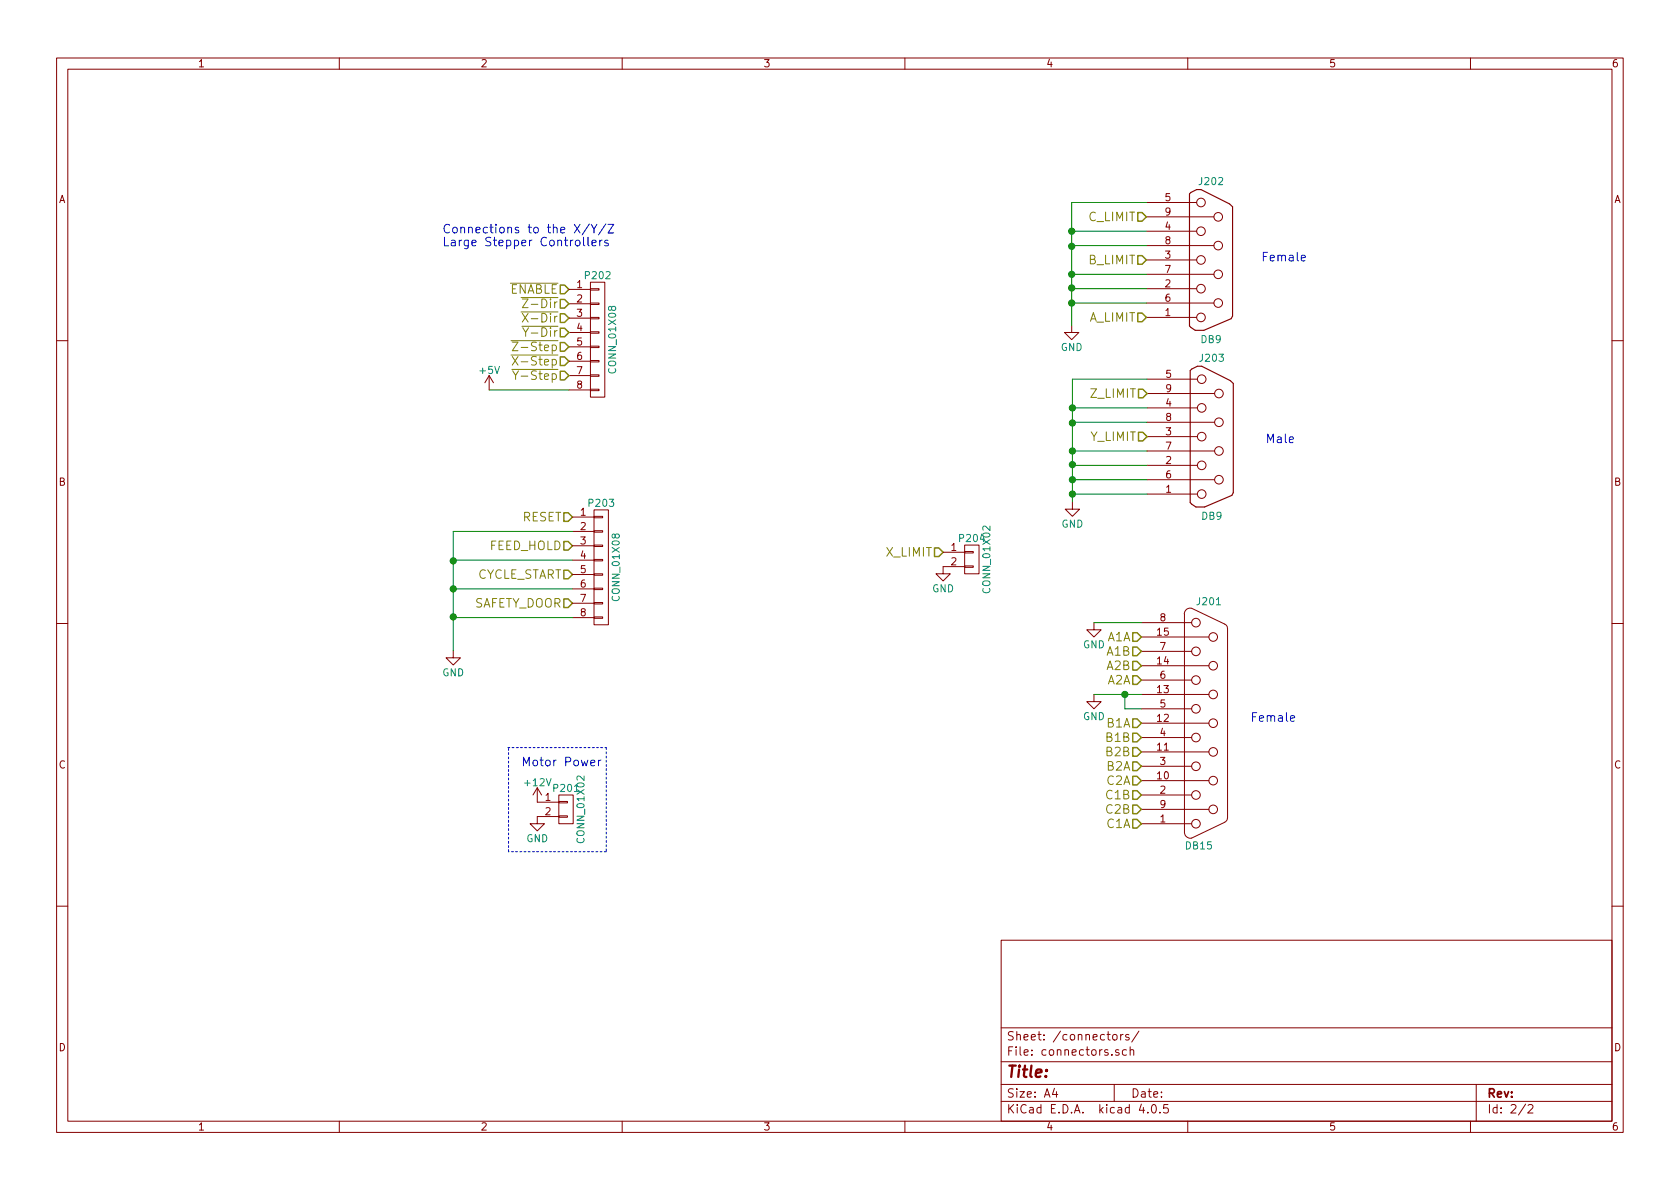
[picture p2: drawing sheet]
EESchema Schematic File Version 2
LIBS:ArduinoMegaShield
LIBS:power
LIBS:device
LIBS:transistors
LIBS:conn
LIBS:linear
LIBS:regul
LIBS:74xx
LIBS:cmos4000
LIBS:adc-dac
LIBS:memory
LIBS:xilinx
LIBS:microcontrollers
LIBS:dsp
LIBS:microchip
LIBS:analog_switches
LIBS:motorola
LIBS:texas
LIBS:intel
LIBS:audio
LIBS:interface
LIBS:digital-audio
LIBS:philips
LIBS:display
LIBS:cypress
LIBS:siliconi
LIBS:opto
LIBS:atmel
LIBS:contrib
LIBS:valves
LIBS:switches
LIBS:ArduinoMegaShield-cache
EELAYER 25 0
EELAYER END
$Descr A4 11693 8268
encoding utf-8
Sheet 2 2
Title ""
Date ""
Rev ""
Comp ""
Comment1 ""
Comment2 ""
Comment3 ""
Comment4 ""
$EndDescr
$Comp
L CONN_01X02 P201
U 1 1
P 3940 5625
F 0 "P201" H 3940 5775 50  0000 C CNN
F 1 "CONN_01X02" V 4040 5625 50  0000 C CNN
F 2 "6axis:Terminal_Block_200_mil" H 3940 5625 50  0001 C CNN
F 3 "http://www.on-shore.com/wp-content/uploads/2015/09/osttcxx2162.pdf" H 3940 5625 50  0001 C CNN
F 4 "OSTTC022162" H 3940 5625 60  0001 C CNN "MPN"
F 5 "Value" H 3940 5625 60  0001 C CNN "Fieldname"
	1    3940 5625
	1    0    0    -1  
$EndComp
$Comp
L GND #PWR028
U 1 1
P 3740 5675
F 0 "#PWR028" H 3740 5425 50  0001 C CNN
F 1 "GND" H 3740 5525 50  0000 C CNN
F 2 "" H 3740 5675 50  0000 C CNN
F 3 "" H 3740 5675 50  0000 C CNN
	1    3740 5675
	1    0    0    -1  
$EndComp
$Comp
L +12V #PWR029
U 1 1
P 3740 5575
F 0 "#PWR029" H 3740 5425 50  0001 C CNN
F 1 "+12V" H 3740 5715 50  0000 C CNN
F 2 "" H 3740 5575 50  0000 C CNN
F 3 "" H 3740 5575 50  0000 C CNN
	1    3740 5575
	1    0    0    -1  
$EndComp
Text Notes 3630 5325 0    60   ~ 0
Motor Power
Wire Notes Line
	3535 5195 4220 5195
Wire Notes Line
	4220 5195 4220 5920
Wire Notes Line
	4220 5920 3540 5920
Wire Notes Line
	3540 5920 3540 5195
Text Notes 3080 1705 0    60   ~ 0
Connections to the X/Y/Z\nLarge Stepper Controllers
$Comp
L DB9 J202
U 1 1
P 8430 1800
F 0 "J202" H 8430 2350 50  0000 C CNN
F 1 "DB9" H 8430 1250 50  0000 C CNN
F 2 "6axis:LD09S33E4GV00LF" H 8430 1800 50  0001 C CNN
F 3 "http://portal.fciconnect.com/Comergent//fci/drawing/10130914.pdf" H 8430 1800 50  0001 C CNN
F 4 "Value" H 8430 1800 60  0001 C CNN "Fieldname"
F 5 "LD09S33E4GV00LF" H 8430 1800 60  0001 C CNN "MPN"
	1    8430 1800
	1    0    0    -1  
$EndComp
$Comp
L GND #PWR030
U 1 1
P 7460 2255
F 0 "#PWR030" H 7460 2005 50  0001 C CNN
F 1 "GND" H 7460 2105 50  0000 C CNN
F 2 "" H 7460 2255 50  0000 C CNN
F 3 "" H 7460 2255 50  0000 C CNN
	1    7460 2255
	1    0    0    -1  
$EndComp
Wire Wire Line
	7980 1400 7460 1400
Wire Wire Line
	7460 1400 7460 2255
Wire Wire Line
	7980 2100 7460 2100
Connection ~ 7460 2100
Wire Wire Line
	7980 2000 7460 2000
Wire Wire Line
	7460 2000 7460 1995
Connection ~ 7460 1995
Wire Wire Line
	7980 1900 7460 1900
Connection ~ 7460 1900
Wire Wire Line
	7980 1700 7460 1700
Wire Wire Line
	7460 1700 7460 1705
Connection ~ 7460 1705
Wire Wire Line
	7460 1600 7980 1600
Connection ~ 7460 1600
$Comp
L DB9 J203
U 1 1
P 8435 3030
F 0 "J203" H 8435 3580 50  0000 C CNN
F 1 "DB9" H 8435 2480 50  0000 C CNN
F 2 "6axis:LD09P33E4GV00LF" H 8435 3030 50  0001 C CNN
F 3 "http://portal.fciconnect.com/Comergent//fci/drawing/10130914.pdf" H 8435 3030 50  0001 C CNN
F 4 "Value" H 8435 3030 60  0001 C CNN "Fieldname"
F 5 "LD09P33E4GV00LF" H 8435 3030 60  0001 C CNN "MPN"
	1    8435 3030
	1    0    0    -1  
$EndComp
$Comp
L GND #PWR031
U 1 1
P 7465 3485
F 0 "#PWR031" H 7465 3235 50  0001 C CNN
F 1 "GND" H 7465 3335 50  0000 C CNN
F 2 "" H 7465 3485 50  0000 C CNN
F 3 "" H 7465 3485 50  0000 C CNN
	1    7465 3485
	1    0    0    -1  
$EndComp
Wire Wire Line
	7985 2630 7465 2630
Wire Wire Line
	7465 2630 7465 3485
Wire Wire Line
	7985 3330 7465 3330
Connection ~ 7465 3330
Wire Wire Line
	7985 3230 7465 3230
Wire Wire Line
	7465 3230 7465 3225
Connection ~ 7465 3225
Wire Wire Line
	7985 3130 7465 3130
Connection ~ 7465 3130
Wire Wire Line
	7985 2930 7465 2930
Wire Wire Line
	7465 2930 7465 2935
Connection ~ 7465 2935
Wire Wire Line
	7465 2830 7985 2830
Connection ~ 7465 2830
$Comp
L DB15 J201
U 1 1
P 8395 5025
F 0 "J201" H 8415 5875 50  0000 C CNN
F 1 "DB15" H 8345 4175 50  0000 C CNN
F 2 "6axis:D15S33E4GV00LF" H 8395 5025 50  0001 C CNN
F 3 "http://portal.fciconnect.com/Comergent//fci/drawing/c01-8646-0824.pdf" H 8395 5025 50  0001 C CNN
F 4 "Value" H 8395 5025 60  0001 C CNN "Fieldname"
F 5 "D15S33E4GV00LF" H 8395 5025 60  0001 C CNN "MPN"
	1    8395 5025
	1    0    0    -1  
$EndComp
$Comp
L GND #PWR032
U 1 1
P 7615 4325
F 0 "#PWR032" H 7615 4075 50  0001 C CNN
F 1 "GND" H 7615 4175 50  0000 C CNN
F 2 "" H 7615 4325 50  0000 C CNN
F 3 "" H 7615 4325 50  0000 C CNN
	1    7615 4325
	1    0    0    -1  
$EndComp
Wire Wire Line
	7945 4325 7615 4325
$Comp
L GND #PWR033
U 1 1
P 7615 4825
F 0 "#PWR033" H 7615 4575 50  0001 C CNN
F 1 "GND" H 7615 4675 50  0000 C CNN
F 2 "" H 7615 4825 50  0000 C CNN
F 3 "" H 7615 4825 50  0000 C CNN
	1    7615 4825
	1    0    0    -1  
$EndComp
Wire Wire Line
	7945 4825 7615 4825
Text HLabel 3960 2005 0    60   Input ~ 0
~ENABLE
Text HLabel 3960 2505 0    60   Input ~ 0
~X-Step
Text HLabel 3960 2205 0    60   Input ~ 0
~X-Dir
$Comp
L CONN_01X08 P202
U 1 1
P 4160 2355
F 0 "P202" H 4160 2805 50  0000 C CNN
F 1 "CONN_01X08" V 4260 2355 50  0000 C CNN
F 2 "6axis:Terminal_Block_200_mil_8pos" H 4160 2355 50  0001 C CNN
F 3 "http://www.on-shore.com/wp-content/uploads/2015/09/osttcxx2162.pdf" H 4160 2355 50  0001 C CNN
F 4 "OSTTC022162" H 4160 2355 60  0001 C CNN "MPN"
F 5 "Combine multiples of 2-position terminal block" H 4160 2355 60  0001 C CNN "Note"
F 6 "Value" H 4160 2355 60  0001 C CNN "Fieldname"
	1    4160 2355
	1    0    0    -1  
$EndComp
Text HLabel 3960 2605 0    60   Input ~ 0
~Y-Step
Text HLabel 3960 2305 0    60   Input ~ 0
~Y-Dir
Text HLabel 3960 2405 0    60   Input ~ 0
~Z-Step
Text HLabel 3960 2105 0    60   Input ~ 0
~Z-Dir
Wire Wire Line
	3960 2705 3405 2705
$Comp
L +5V #PWR035
U 1 1
P 3405 2705
F 0 "#PWR035" H 3405 2555 50  0001 C CNN
F 1 "+5V" H 3405 2845 50  0000 C CNN
F 2 "" H 3405 2705 50  0000 C CNN
F 3 "" H 3405 2705 50  0000 C CNN
	1    3405 2705
	1    0    0    -1  
$EndComp
Text HLabel 3985 3990 0    60   Input ~ 0
CYCLE_START
Text HLabel 3985 3790 0    60   Input ~ 0
FEED_HOLD
Text HLabel 3985 4190 0    60   Input ~ 0
SAFETY_DOOR
Text HLabel 3985 3590 0    60   Input ~ 0
RESET
Text HLabel 7980 1500 0    60   Input ~ 0
C_LIMIT
Text HLabel 7980 1800 0    60   Input ~ 0
B_LIMIT
Text HLabel 7980 2200 0    60   Input ~ 0
A_LIMIT
Text HLabel 7985 2730 0    60   Input ~ 0
Z_LIMIT
Text HLabel 7985 3030 0    60   Input ~ 0
Y_LIMIT
Text HLabel 6565 3835 0    60   Input ~ 0
X_LIMIT
Text HLabel 7945 4425 0    60   Input ~ 0
A1A
Text HLabel 7945 4525 0    60   Input ~ 0
A1B
Text HLabel 7945 4725 0    60   Input ~ 0
A2A
Text HLabel 7945 4625 0    60   Input ~ 0
A2B
Text HLabel 7945 5025 0    60   Input ~ 0
B1A
Text HLabel 7945 5125 0    60   Input ~ 0
B1B
Text HLabel 7945 5325 0    60   Input ~ 0
B2A
Text HLabel 7945 5225 0    60   Input ~ 0
B2B
Text HLabel 7945 5725 0    60   Input ~ 0
C1A
Text HLabel 7945 5525 0    60   Input ~ 0
C1B
Text HLabel 7945 5425 0    60   Input ~ 0
C2A
Text HLabel 7945 5625 0    60   Input ~ 0
C2B
$Comp
L CONN_01X08 P203
U 1 1
P 4185 3940
F 0 "P203" H 4185 4390 50  0000 C CNN
F 1 "CONN_01X08" V 4285 3940 50  0000 C CNN
F 2 "6axis:Terminal_Block_200_mil_8pos" H 4185 3940 50  0001 C CNN
F 3 "http://www.on-shore.com/wp-content/uploads/2015/09/osttcxx2162.pdf" H 4185 3940 50  0001 C CNN
F 4 "OSTTC022162" H 4185 3940 60  0001 C CNN "MPN"
F 5 "Combine multiples of 2-position terminal block" H 4185 3940 60  0001 C CNN "Note"
F 6 "Value" H 4185 3940 60  0001 C CNN "Fieldname"
	1    4185 3940
	1    0    0    -1  
$EndComp
$Comp
L GND #PWR036
U 1 1
P 3155 4520
F 0 "#PWR036" H 3155 4270 50  0001 C CNN
F 1 "GND" H 3155 4370 50  0000 C CNN
F 2 "" H 3155 4520 50  0000 C CNN
F 3 "" H 3155 4520 50  0000 C CNN
	1    3155 4520
	1    0    0    -1  
$EndComp
Wire Wire Line
	3985 3690 3155 3690
Wire Wire Line
	3155 3690 3155 4520
Wire Wire Line
	3985 3890 3155 3890
Wire Wire Line
	3155 3890 3155 3895
Connection ~ 3155 3895
Wire Wire Line
	3985 4090 3155 4090
Connection ~ 3155 4090
Wire Wire Line
	3985 4290 3155 4290
Wire Wire Line
	3155 4290 3155 4285
Connection ~ 3155 4285
$Comp
L CONN_01X02 P204
U 1 1
P 6765 3885
F 0 "P204" H 6765 4035 50  0000 C CNN
F 1 "CONN_01X02" V 6865 3885 50  0000 C CNN
F 2 "6axis:Terminal_Block_200_mil" H 6765 3885 50  0001 C CNN
F 3 "http://www.on-shore.com/wp-content/uploads/2015/09/osttcxx2162.pdf" H 6765 3885 50  0001 C CNN
F 4 "OSTTC022162" H 6765 3885 60  0001 C CNN "MPN"
F 5 "Value" H 6765 3885 60  0001 C CNN "Fieldname"
	1    6765 3885
	1    0    0    -1  
$EndComp
$Comp
L GND #PWR037
U 1 1
P 6565 3935
F 0 "#PWR037" H 6565 3685 50  0001 C CNN
F 1 "GND" H 6565 3785 50  0000 C CNN
F 2 "" H 6565 3935 50  0000 C CNN
F 3 "" H 6565 3935 50  0000 C CNN
	1    6565 3935
	1    0    0    -1  
$EndComp
Wire Wire Line
	7985 3430 7465 3430
Connection ~ 7465 3430
Text Notes 8705 5015 0    60   ~ 0
Female
Text Notes 8810 3075 0    60   ~ 0
Male
Text Notes 8780 1810 0    60   ~ 0
Female
Wire Wire Line
	7830 4925 7945 4925
Wire Wire Line
	7830 4925 7830 4825
Connection ~ 7830 4825
$EndSCHEMATC
